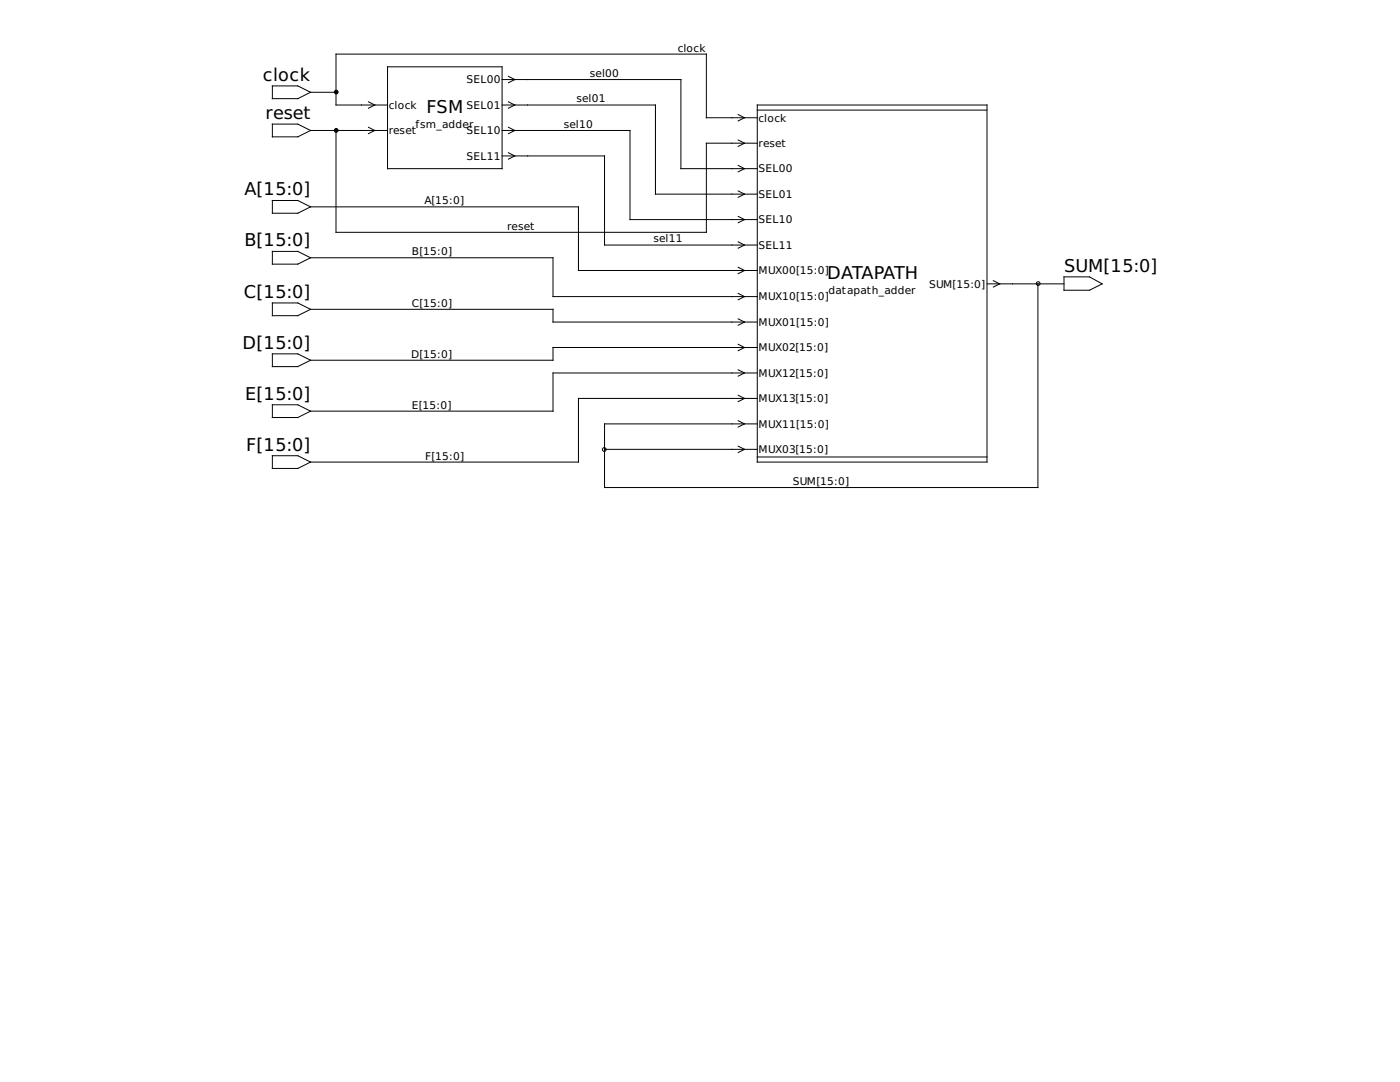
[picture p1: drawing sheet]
<svg xmlns="http://www.w3.org/2000/svg" width="279mm" height="216mm" viewBox="0 0 279 216" stroke-linecap="round" stroke-linejoin="round" font-family="sans-serif">
<g fill="none" stroke="#000" stroke-width=".2">
<path d="M54.4 17.1h5l2.6 1.3-2.6 1.3h-5zM62 18.4h5.1M77.3 13.3h22.9v20.4h-22.9zM100.2 15.9h35.7v17.8h15.2M101.5 15.2l1.2 .7-1.2 .6M54.4 24.8h5l2.6 1.2-2.6 1.3h-5zM62 26h15.3M67.1 26v20.4h73.9v-17.8h10.1M73.5 20.3l1.3 .7-1.3 .6M73.5 25.4l1.3 .6-1.3 .7M77.3 21h-10.2v-10.2h73.9v12.7h10.1M100.2 21h30.6v17.7h20.3"/>
<path d="M100.2 26h25.5v17.8h25.4M100.2 31.1h20.5v17.8h30.4M101.5 20.3l1.2 .7-1.2 .6M101.5 25.4l1.2 .6-1.2 .7M101.5 30.5l1.2 .6-1.2 .6M147.3 38.1l1.3 .6-1.3 .7M147.3 33l1.3 .7-1.3 .6M147.3 22.9l1.3 .6-1.3 .6M147.3 27.9l1.3 .7-1.3 .6M151.1 21h45.9v71.2h-45.9zM151.1 22h45.9M54.4 50.2h5l2.6 1.2-2.6 1.3h-5z"/>
<path d="M54.4 40h5l2.6 1.3-2.6 1.2h-5zM62 41.3h53.4v12.7h35.7M62 51.4h48.4v7.8h40.7M147.3 43.2l1.3 .6-1.3 .6M147.3 48.3l1.3 .6-1.3 .6M147.3 53.3l1.3 .7-1.3 .6M147.3 58.5l1.3 .7-1.3 .6M197 56.6h15.3M198.2 56l1.3 .6-1.3 .7M207.1 56.6v40.7h-86.4v-12.7h30.4M212.3 55.2h5.1l2.6 1.4-2.6 1.3h-5.1zM54.4 60.5h5l2.6 1.2-2.6 1.3h-5z"/>
<path d="M54.4 70.6h5l2.6 1.3-2.6 1.3h-5zM62 61.7h48.4v2.6h40.7M147.3 63.6l1.3 .7-1.3 .6M147.3 68.7l1.3 .6-1.3 .7M147.3 73.8l1.3 .6-1.3 .7M147.3 78.9l1.3 .6-1.3 .6M151.1 79.5h-35.7v12.7h-53.4M151.1 69.3h-40.7v2.6h-48.4M151.1 74.4h-40.7v7.6h-48.4M54.4 80.8h5l2.6 1.2-2.6 1.3h-5zM54.4 90.9h5l2.6 1.3-2.6 1.3h-5zM120.7 89.7h30.4"/>
<path d="M147.3 83.9l1.3 .7-1.3 .6M147.3 89l1.3 .7-1.3 .6M151.1 91.2h45.9"/>
<circle cx="207.2" cy="56.6" r=".37"/>
<circle cx="120.6" cy="89.7" r=".37"/>
</g>
<g fill="#000" stroke="#000" stroke-width=".2">
<circle cx="67.1" cy="18.4" r=".37"/>
<circle cx="67.1" cy="26" r=".37"/>
</g>
<g font-size="3.5">
<text x="52.5" y="16.1">clock</text>
<text x="53" y="23.7">reset</text>
<text x="85.1" y="22.6">FSM</text>
<text x="48.8" y="39">A[15:0]</text>
<text x="48.8" y="49.1">B[15:0]</text>
<text x="48.6" y="59.4">C[15:0]</text>
<text x="165.1" y="55.8">DATAPATH</text>
<text x="212.3" y="54.2">SUM[15:0]</text>
<text x="48.4" y="69.6">D[15:0]</text>
<text x="48.9" y="79.8">E[15:0]</text>
<text x="49.1" y="89.9">F[15:0]</text>
</g>
<g font-size="2.1">
<text x="135.3" y="10.3">clock</text>
<text x="93.1" y="16.6">SEL00</text>
<text x="117.7" y="15.4">sel00</text>
<text x="77.6" y="21.7">clock</text>
<text x="93.1" y="21.7">SEL01</text>
<text x="115.1" y="20.4">sel01</text>
<text x="77.6" y="26.8">reset</text>
<text x="82.9" y="25.5">fsm_adder</text>
<text x="93.1" y="26.8">SEL10</text>
<text x="112.5" y="25.5">sel10</text>
<text x="151.4" y="29.3">reset</text>
<text x="151.4" y="24.3">clock</text>
<text x="93.1" y="31.9">SEL11</text>
<text x="151.4" y="34.4">SEL00</text>
<text x="84.7" y="40.8">A[15:0]</text>
<text x="151.4" y="39.5">SEL01</text>
<text x="101.2" y="45.8">reset</text>
<text x="151.4" y="44.6">SEL10</text>
<text x="82.2" y="50.9">B[15:0]</text>
<text x="130.4" y="48.4">sel11</text>
<text x="151.4" y="49.7">SEL11</text>
<text x="151.4" y="59.9">MUX10[15:0]</text>
<text x="151.4" y="54.7">MUX00[15:0]</text>
<text x="165.4" y="58.7">datapath_adder</text>
<text x="185.4" y="57.4">SUM[15:0]</text>
<text x="82.2" y="61.2">C[15:0]</text>
<text x="151.4" y="65">MUX01[15:0]</text>
<text x="82" y="71.4">D[15:0]</text>
<text x="151.4" y="70.1">MUX02[15:0]</text>
<text x="151.4" y="75.2">MUX12[15:0]</text>
<text x="82.2" y="81.5">E[15:0]</text>
<text x="151.4" y="80.3">MUX13[15:0]</text>
<text x="151.4" y="85.3">MUX11[15:0]</text>
<text x="84.8" y="91.7">F[15:0]</text>
<text x="151.4" y="90.4">MUX03[15:0]</text>
<text x="158.2" y="96.8">SUM[15:0]</text>
</g>
</svg>
